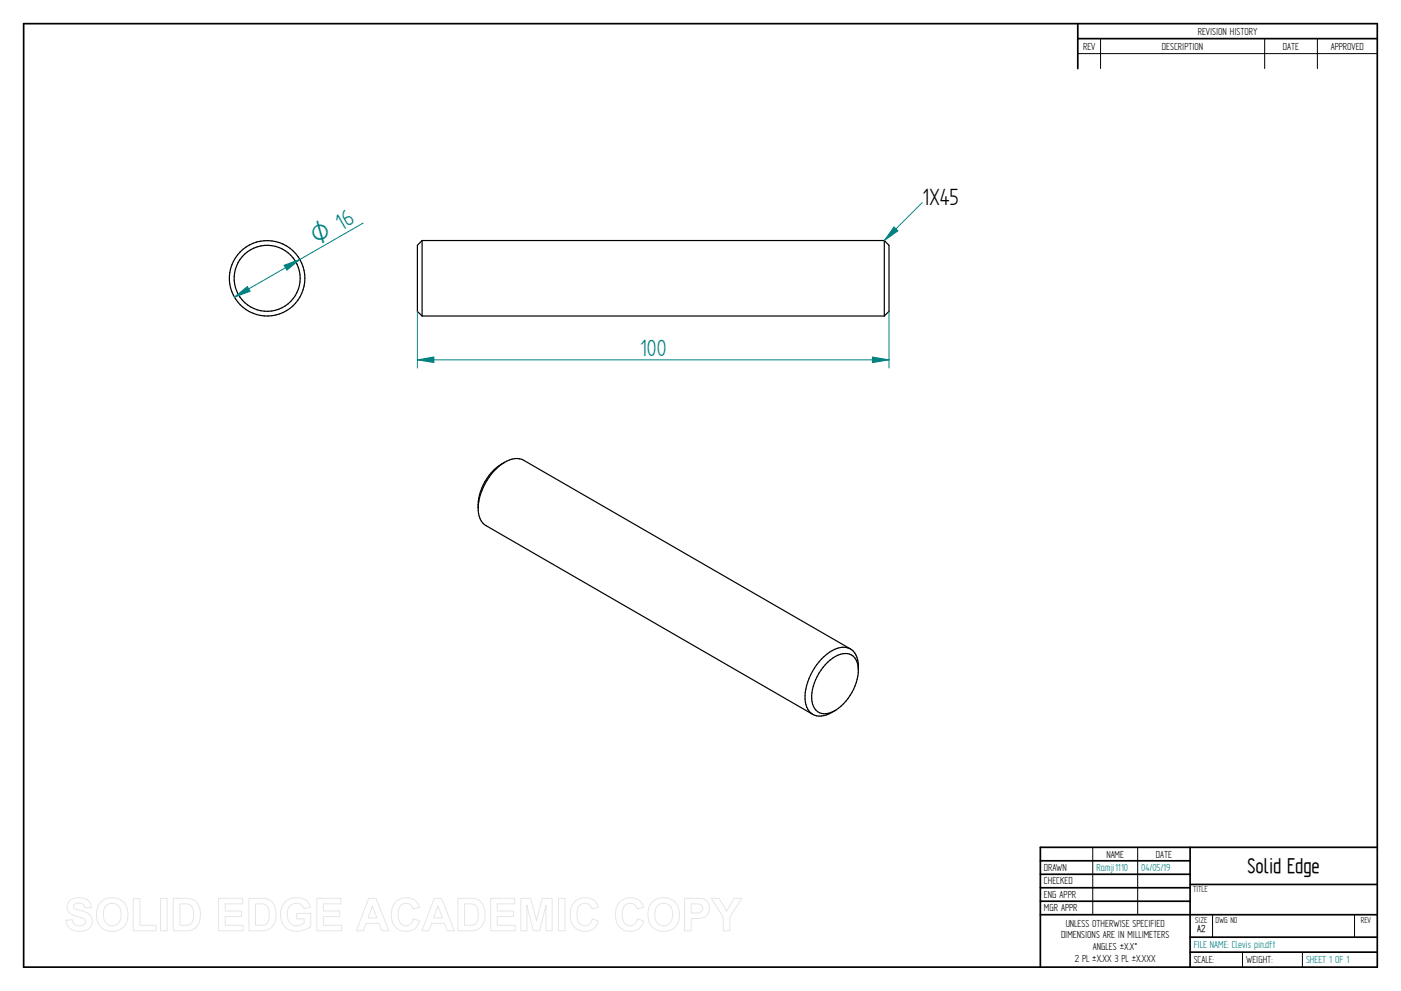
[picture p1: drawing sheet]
<svg xmlns="http://www.w3.org/2000/svg" width="594mm" height="420mm" viewBox="0 0 594 420" stroke-linecap="round" stroke-linejoin="round" font-family="sans-serif">
<g fill="none" stroke="#000" stroke-width=".72">
<path d="M10 10h574v400h-574zM457 10v19.1M457 16.4h127M504.6 359.2v50.8M584 359.2h-142.9v50.8M441.1 365h63.5M441.1 370.7h63.5M441.1 376.4h63.5M504.6 375h79.4M441.1 382.1h63.5M441.1 387.8h142.9M504.6 397.3h79.4"/>
<path d="M504.6 403.7h79.4"/>
</g>
<path d="M466.7 16.4v12.7M536.3 16.4v12.7M558.6 16.4v12.7M457 22.7h127M463.4 359.2v28.6M482.4 359.2v28.6M514.2 387.9v9.4M574.4 387.9v9.4M526.9 403.7v6.3M552.3 403.7v6.3" fill="none" stroke="#000" stroke-width=".42"/>
<g fill="none" stroke="#000" stroke-width=".51">
<path d="M179 102l-2 2v28l2 2M179 102v32M179 102h196M375 102v32M375 102l2 2v28l-2 2M179 134h196M214.1 196a21.1 21.1 0 0 0-10.5 23.9 5.9 5.9 0 0 0 2.5 2.9l138.6 80.1M202.8 215.2a24.4 24.4 0 0 1 13.3-20.2l3.2-.6 2.8 .8 139 80.3a9.6 9.6 0 0 1 2.9 8.6M360.3 275a10.4 10.4 0 0 0-10.9 3.4 24.2 24.2 0 0 0-7.9 19.2l.6 2.2a6.2 6.2 0 0 0 2.6 3.1M351 280.8a10.2 10.2 0 0 1 9.2-3.5 7 7 0 0 1 3.7 7.9 21.4 21.4 0 0 1-11.6 16.9 5.7 5.7 0 0 1-8.1-5.8 21.7 21.7 0 0 1 6.8-15.5zM354.1 301.3a9.4 9.4 0 0 1-9.4 1.6"/>
<circle cx="113.3" cy="118" r="16"/>
<circle cx="113.3" cy="118" r="14"/>
</g>
<path d="M154 94.6l-54.6 31.4M99.4 126l5.5-4.5 1.1 2z" fill="none" stroke="#008080" stroke-width=".42"/>
<path d="M99.4 126l5.5-4.5 1.1 2z" fill="#008080"/>
<path d="M120.5 112.5l6.6-2.5-5.4 4.5z" fill="none" stroke="#008080" stroke-width=".42"/>
<path d="M120.5 112.5l6.6-2.5-5.4 4.5z" fill="#008080"/>
<path d="M391.1 85.9l-16.1 16.1" fill="none" stroke="#008080" stroke-width=".42"/>
<path d="M379.1 96.2l1.6 1.7-5.7 4.1z" fill="#008080"/>
<path d="M379.1 96.2l1.6 1.7-5.7 4.1zM177 132v24M377 132v24M177 152.6l7-1.2v2.3z" fill="none" stroke="#008080" stroke-width=".42"/>
<path d="M177 152.6l7-1.2v2.3z" fill="#008080"/>
<path d="M369.9 151.4l7.1 1.2-7.1 1.1z" fill="none" stroke="#008080" stroke-width=".42"/>
<path d="M369.9 151.4l7.1 1.2-7.1 1.1z" fill="#008080"/>
<path d="M177 152.6h200" fill="none" stroke="#008080" stroke-width=".42"/>
<g fill="none" stroke="#e6e6e6" stroke-width=".42">
<path d="M29.6 381.8a6.5 6.5 0 0 1 8.5 .8l.6 2.2-2.8 .1a2.7 2.7 0 0 0-2.1-2 2.7 2.7 0 0 0-2.7 1.1 1.87 1.87 0 0 0 2.2 1.8l1.4 .4a4.4 4.4 0 0 1 4 6.2 6.4 6.4 0 0 1-9.1 1.3l-1.2-1.8-.5-1.7 2.7-.3a2.94 2.94 0 0 0 2.6 2.6 2.94 2.94 0 0 0 3.1-1.9 2.67 2.67 0 0 0-2.9-1.8 4.9 4.9 0 0 1-5-4.3l.4-1.6zM42.8 382.4a6.9 6.9 0 0 1 8.3-.8 6.9 6.9 0 0 1 3 7.7 6.7 6.7 0 0 1-8 5.5 6.7 6.7 0 0 1-5.1-8.3 6.1 6.1 0 0 1 1.8-4.1zM44.8 384.2a3.9 3.9 0 0 1 4.6-.8 3.9 3.9 0 0 1 2 4.3 3.8 3.8 0 0 1-1.9 4.3 3.8 3.8 0 0 1-4.6-.7 6.6 6.6 0 0 1-.1-7.1zM56.5 381h2.8v11.3h6.9v2.3h-9.7zM68.1 380.9h2.8v13.7h-2.8zM73.5 380.9h5a5.9 5.9 0 0 1 6.5 7 5.9 5.9 0 0 1-6.3 6.7h-5.2zM76.3 383.2h1.8a3.4 3.4 0 0 1 4 3.9v1.2a3.2 3.2 0 0 1-3.8 4h-2zM92.7 380.9h10.2v2.3h-7.4v3h6.9v2.4h-6.9v3.7h7.7v2.3h-10.5zM105.5 380.9h5.1a5.9 5.9 0 0 1 6.4 7 5.9 5.9 0 0 1-6.3 6.7h-5.2zM108.3 383.2h1.9a3.4 3.4 0 0 1 4 3.9v1.2a3.2 3.2 0 0 1-3.8 4h-2.1zM120.9 382.4a7.3 7.3 0 0 1 9.7 .1l1 2.2-2.7 .5a3.7 3.7 0 0 0-4.6-2 3.7 3.7 0 0 0-2.5 4.4 4.2 4.2 0 0 0 2.2 4.5 4.2 4.2 0 0 0 5-.8v-1.7h-3.2v-2.3h6v5.4a8.1 8.1 0 0 1-11.8-.8 8.3 8.3 0 0 1 .9-9.5zM134.4 380.9h10.2v2.3h-7.4v3h6.9v2.4h-6.9v3.7h7.6v2.3h-10.4z"/>
<path d="M156.4 380.9h3l5.5 13.7h-3l-1.2-3.1h-5.5l-1.1 3.1h-3zM157.9 384.1l1.9 5.1h-3.7zM167.7 382.5a6 6 0 0 1 10.2 2.1l-2.8 .7a3.2 3.2 0 0 0-3.9-2.2 3.2 3.2 0 0 0-2.4 3.8 4.6 4.6 0 0 0 2.5 5.5 3.2 3.2 0 0 0 4-2.8l2.6 .8a6.1 6.1 0 0 1-7.2 4.3 6.1 6.1 0 0 1-4.8-6.8 7.7 7.7 0 0 1 1.8-5.4zM184.1 380.9h3.1l5.5 13.7h-3l-1.2-3.1h-5.5l-1.1 3.1h-3zM185.7 384.1l1.9 5.1h-3.8zM194.2 380.9h5a5.9 5.9 0 0 1 6.5 7 5.9 5.9 0 0 1-6.3 6.7h-5.2zM197 383.2h1.8a3.4 3.4 0 0 1 4 3.9v1.2a3.2 3.2 0 0 1-3.8 4h-2zM208.1 380.9h10.2v2.3h-7.4v3h6.9v2.4h-6.9v3.7h7.6v2.3h-10.4zM220.8 380.9h4.2l2.5 9.3 2.4-9.3h4.2v13.7h-2.5l-.1-10.8-2.7 10.8h-2.7l-2.7-10.8v10.8h-2.6zM236.8 380.9h2.8v13.7h-2.8zM243.5 382.5a6 6 0 0 1 10.2 2.1l-2.8 .7a3.2 3.2 0 0 0-3.8-2.2 3.2 3.2 0 0 0-2.4 3.8 4.6 4.6 0 0 0 2.4 5.5 3.2 3.2 0 0 0 4-2.8l2.6 .8a6.1 6.1 0 0 1-7.2 4.3 6.1 6.1 0 0 1-4.7-6.8 7.7 7.7 0 0 1 1.7-5.4zM262.7 382.5a6 6 0 0 1 10.2 2.1l-2.7 .7a3.2 3.2 0 0 0-3.9-2.2 3.2 3.2 0 0 0-2.4 3.8 4.6 4.6 0 0 0 2.4 5.5 3.2 3.2 0 0 0 4-2.8l2.7 .8a6.1 6.1 0 0 1-7.2 4.3 6.1 6.1 0 0 1-4.8-6.8 7.7 7.7 0 0 1 1.7-5.4z"/>
<path d="M276.7 382.4a6.9 6.9 0 0 1 8.3-.8 6.9 6.9 0 0 1 3 7.7 6.7 6.7 0 0 1-8.1 5.5 6.7 6.7 0 0 1-5.1-8.3 6.1 6.1 0 0 1 1.9-4.1zM278.7 384.2a3.9 3.9 0 0 1 4.6-.8 3.9 3.9 0 0 1 1.9 4.3 3.8 3.8 0 0 1-1.8 4.3 3.8 3.8 0 0 1-4.7-.7 6.6 6.6 0 0 1 0-7.1zM290.3 380.9h5.2a4.4 4.4 0 0 1 5.4 4.3 4.4 4.4 0 0 1-5.4 4.2h-2.4v5.2h-2.8zM293.1 383.2h1.8a2.1 2.1 0 0 1 2.6 .6 2.1 2.1 0 0 1 0 2.6 3.4 3.4 0 0 1-2.9 .7h-1.5zM301.6 380.9h3.3l3.2 5.4 3.2-5.4h3.2l-5 7.9v5.8h-2.8v-5.8z"/>
</g>
<text font-size="11.3" x="391.2" y="87">1X45</text>
<text font-size="11.3" fill="#008080" x="271.4" y="150.8">100</text>
<text font-size="10.8" fill="#008080" x="134.4" y="103.8" transform="rotate(-30 134.4 103.8)">O 16</text>
<text font-size="10.1" x="529" y="370.2">Solid Edge</text>
<g font-size="4.9">
<text x="507.9" y="14.7">REVISION HISTORY</text>
<text x="459.3" y="21">REV</text>
<text x="492.7" y="21">DESCRIPTION</text>
<text x="544" y="21">DATE</text>
<text x="564.3" y="21">APPROVED</text>
<text x="469.1" y="363.6">NAME</text>
<text x="490.1" y="363.6">DATE</text>
<text x="442.7" y="369.3">DRAWN</text>
<text x="442.7" y="375">CHECKED</text>
<text x="442.7" y="380.7">ENG APPR</text>
<text x="442.7" y="386.4">MGR APPR</text>
<text x="451.9" y="392.9">UNLESS OTHERWISE SPECIFIED</text>
<text x="449.9" y="397.9">DIMENSIONS ARE IN MILLIMETERS</text>
<text x="455.7" y="407.8">2 PL ±X.XX 3 PL ±X.XXX</text>
<text x="463.5" y="402.9">ANGLES ±X.X°</text>
<text x="506.2" y="408.3">SCALE:</text>
<text x="528.4" y="408.3">WEIGHT:</text>
</g>
<g font-size="4.9" fill="#008080">
<text x="464.9" y="369.3">Ramji1110</text>
<text x="483.9" y="369.3">04/05/19</text>
<text x="506.2" y="402">FILE NAME: Clevis pin.dft</text>
<text x="553.8" y="408.4">SHEET 1 OF 1</text>
</g>
<text font-size="4.8" x="507.7" y="395.3">A2</text>
<g font-size="4.1">
<text x="505.9" y="378.3">TITLE</text>
<text x="506.9" y="391.1">SIZE</text>
<text x="515.4" y="391.1">DWG NO</text>
<text x="577" y="391.1">REV</text>
</g>
</svg>
